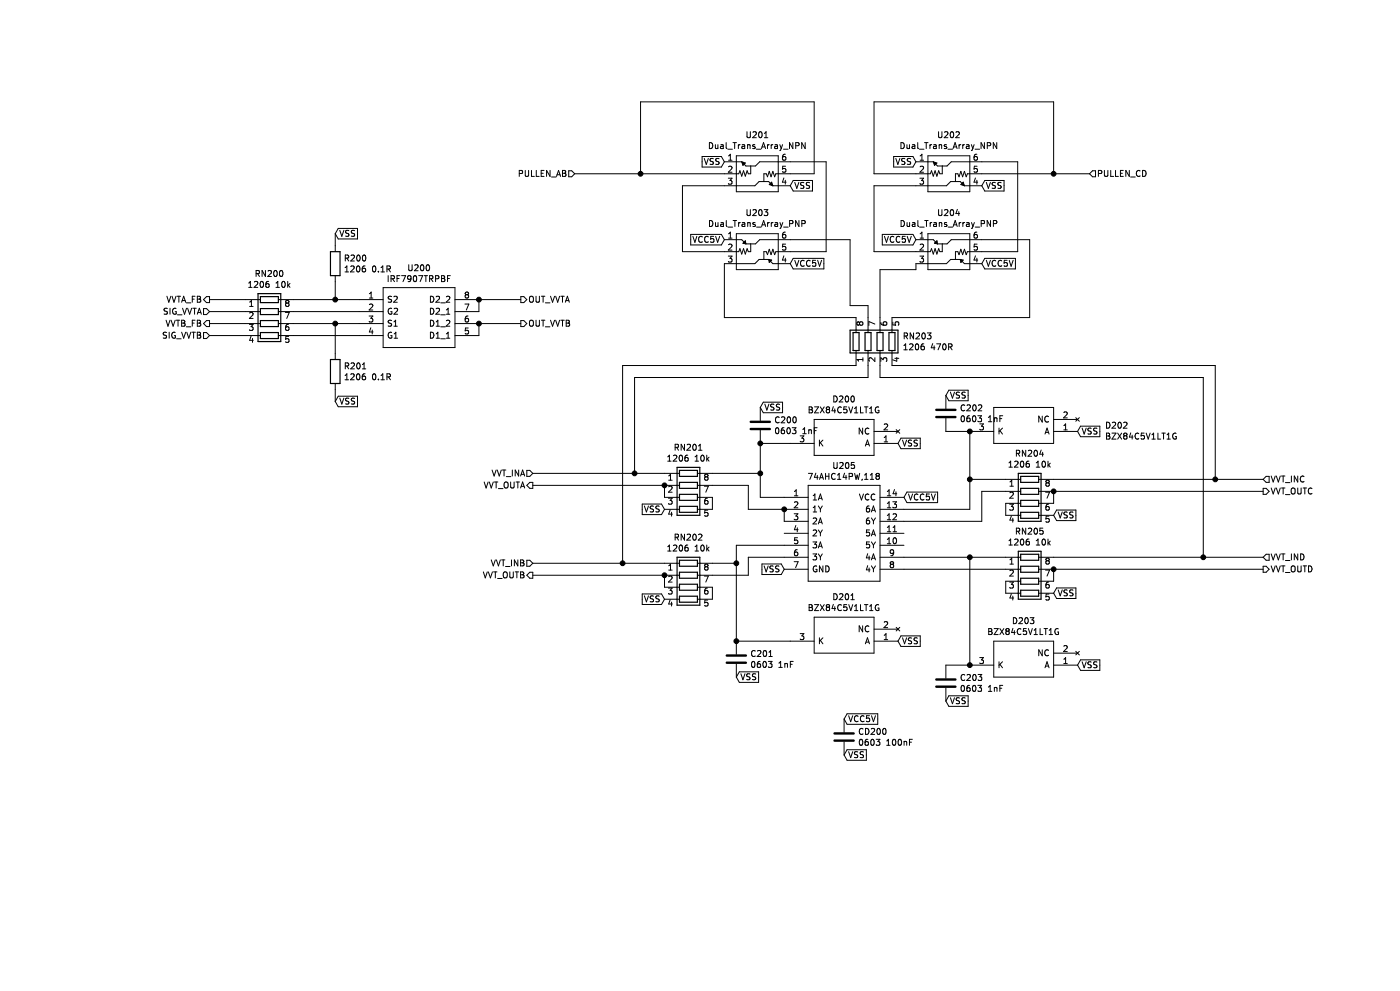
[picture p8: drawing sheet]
EESchema Schematic File Version 4
EELAYER 30 0
EELAYER END
$Descr A4 11693 8268
encoding utf-8
Sheet 8 9
Title ""
Date ""
Rev ""
Comp ""
Comment1 ""
Comment2 ""
Comment3 ""
Comment4 ""
$EndDescr
$Comp
L SamacSys_Parts:74AHC14PW,118 U205
U 1 1
P 6550 4150
F 0 "U205" H 7050 4415 50  0000 C CNN
F 1 "74AHC14PW,118" H 7050 4324 50  0000 C CNN
F 2 "Samacsys:SOP65P640X110-14N" H 7400 4250 50  0001 L CNN
F 3 "https://componentsearchengine.com/Datasheets/1/74AHC14PW,118.pdf" H 7400 4150 50  0001 L CNN
F 4 "74AHC(T)14 - Hex inverting Schmitt trigger@en-us" H 7400 4050 50  0001 L CNN "Description"
F 5 "1.1" H 7400 3950 50  0001 L CNN "Height"
F 6 "771-74AHC14PW-T" H 7400 3850 50  0001 L CNN "Mouser Part Number"
F 7 "https://www.mouser.com/Search/Refine.aspx?Keyword=771-74AHC14PW-T" H 7400 3750 50  0001 L CNN "Mouser Price/Stock"
F 8 "Nexperia" H 7400 3650 50  0001 L CNN "Manufacturer_Name"
F 9 "74AHC14PW,118" H 7400 3550 50  0001 L CNN "Manufacturer_Part_Number"
	1    6550 4150
	1    0    0    -1  
$EndComp
Text GLabel 6550 4750 0    50   Input ~ 0
VSS
Text GLabel 7550 4150 2    50   Input ~ 0
VCC5V
$Comp
L Rabbit~ECU~Schematic~Symbols:Dual_Trans_Array_NPN U201
U 1 1
P 6150 1600
F 0 "U201" H 6325 2075 50  0000 C CNN
F 1 "Dual_Trans_Array_NPN" H 6325 1984 50  0000 C CNN
F 2 "Sparkdog PF-DI V2:SOT-363-6" H 6150 1600 50  0001 C CNN
F 3 "" H 6150 1600 50  0001 C CNN
	1    6150 1600
	1    0    0    -1  
$EndComp
$Comp
L Rabbit~ECU~Schematic~Symbols:Dual_Trans_Array_NPN U202
U 1 1
P 7750 1600
F 0 "U202" H 7925 2075 50  0000 C CNN
F 1 "Dual_Trans_Array_NPN" H 7925 1984 50  0000 C CNN
F 2 "Sparkdog PF-DI V2:SOT-363-6" H 7750 1600 50  0001 C CNN
F 3 "" H 7750 1600 50  0001 C CNN
	1    7750 1600
	1    0    0    -1  
$EndComp
$Comp
L Device:R_Pack04 RN201
U 1 1
P 5750 4150
F 0 "RN201" V 5333 4150 50  0000 C CNN
F 1 "1206 10k" V 5424 4150 50  0000 C CNN
F 2 "Samacsys:742C083103JP" V 6025 4150 50  0001 C CNN
F 3 "~" H 5750 4150 50  0001 C CNN
	1    5750 4150
	0    1    1    0   
$EndComp
$Comp
L Device:R_Pack04 RN202
U 1 1
P 5750 4900
F 0 "RN202" V 5333 4900 50  0000 C CNN
F 1 "1206 10k" V 5424 4900 50  0000 C CNN
F 2 "Samacsys:742C083103JP" V 6025 4900 50  0001 C CNN
F 3 "~" H 5750 4900 50  0001 C CNN
	1    5750 4900
	0    1    1    0   
$EndComp
$Comp
L Device:R_Pack04 RN205
U 1 1
P 8600 4850
F 0 "RN205" V 8183 4850 50  0000 C CNN
F 1 "1206 10k" V 8274 4850 50  0000 C CNN
F 2 "Samacsys:742C083103JP" V 8875 4850 50  0001 C CNN
F 3 "~" H 8600 4850 50  0001 C CNN
	1    8600 4850
	0    1    1    0   
$EndComp
$Comp
L Device:R_Pack04 RN204
U 1 1
P 8600 4200
F 0 "RN204" V 8183 4200 50  0000 C CNN
F 1 "1206 10k" V 8274 4200 50  0000 C CNN
F 2 "Samacsys:742C083103JP" V 8875 4200 50  0001 C CNN
F 3 "~" H 8600 4200 50  0001 C CNN
	1    8600 4200
	0    1    1    0   
$EndComp
Wire Wire Line
	6550 4150 6350 4150
Wire Wire Line
	6350 4150 6350 3950
Wire Wire Line
	6350 3950 5950 3950
Wire Wire Line
	5550 3950 5300 3950
Wire Wire Line
	6550 4250 6250 4250
Wire Wire Line
	6250 4250 6250 4050
Wire Wire Line
	6250 4050 5950 4050
Wire Wire Line
	5950 4150 5950 4250
Wire Wire Line
	5950 4900 5950 5000
Wire Wire Line
	5950 4800 6250 4800
Wire Wire Line
	6250 4800 6250 4650
Wire Wire Line
	6250 4650 6550 4650
Wire Wire Line
	5950 4700 6150 4700
Wire Wire Line
	6150 4550 6550 4550
Wire Wire Line
	6150 4550 6150 4700
Wire Wire Line
	5550 4700 5200 4700
Wire Wire Line
	5550 4050 5550 4150
Wire Wire Line
	5550 4800 5550 4900
Wire Wire Line
	5550 4800 4450 4800
Connection ~ 5550 4800
Wire Wire Line
	5550 4050 4450 4050
Connection ~ 5550 4050
Text GLabel 5550 4250 0    50   Input ~ 0
VSS
Text GLabel 5550 5000 0    50   Input ~ 0
VSS
Text HLabel 4450 3950 0    50   Input ~ 0
VVT_INA
Text HLabel 4450 4050 0    50   Output ~ 0
VVT_OUTA
Text HLabel 4450 4700 0    50   Input ~ 0
VVT_INB
Text HLabel 4450 4800 0    50   Output ~ 0
VVT_OUTB
Wire Wire Line
	6550 4350 6550 4250
Connection ~ 6550 4250
Wire Wire Line
	8100 4250 8100 4000
Wire Wire Line
	7550 4250 8100 4250
Wire Wire Line
	8100 4000 8400 4000
Wire Wire Line
	7550 4350 8200 4350
Wire Wire Line
	8200 4350 8200 4100
Wire Wire Line
	8200 4100 8400 4100
Wire Wire Line
	8800 4100 10550 4100
Wire Wire Line
	8800 4000 10150 4000
Wire Wire Line
	8800 4100 8800 4200
Connection ~ 8800 4100
Wire Wire Line
	8400 4200 8400 4300
Wire Wire Line
	8800 4750 8800 4850
Wire Wire Line
	8400 4850 8400 4950
Text GLabel 8800 4950 2    50   Input ~ 0
VSS
Text GLabel 8800 4300 2    50   Input ~ 0
VSS
Wire Wire Line
	8800 4650 10050 4650
Wire Wire Line
	8400 4650 8100 4650
Wire Wire Line
	7550 4750 8400 4750
Wire Wire Line
	8800 4750 10550 4750
Connection ~ 8800 4750
$Comp
L SamacSys_Parts:BZX84C5V1LT1G D200
U 1 1
P 7500 3700
F 0 "D200" H 7950 3335 50  0000 C CNN
F 1 "BZX84C5V1LT1G" H 7950 3426 50  0000 C CNN
F 2 "Samacsys:SOT96P237X111-3N" H 8250 3800 50  0001 L CNN
F 3 "http://www.onsemi.com/pub/Collateral/BZX84C2V4LT1-D.PDF" H 8250 3700 50  0001 L CNN
F 4 "250 mW 5.1 V +/-5% Zener Diode Voltage Regulator" H 8250 3600 50  0001 L CNN "Description"
F 5 "1.11" H 8250 3500 50  0001 L CNN "Height"
F 6 "863-BZX84C5V1LT1G" H 8250 3400 50  0001 L CNN "Mouser Part Number"
F 7 "https://www.mouser.co.uk/ProductDetail/ON-Semiconductor/BZX84C5V1LT1G?qs=vNc2DXHODiJkjScJCg4pBQ%3D%3D" H 8250 3300 50  0001 L CNN "Mouser Price/Stock"
F 8 "ON Semiconductor" H 8250 3200 50  0001 L CNN "Manufacturer_Name"
F 9 "BZX84C5V1LT1G" H 8250 3100 50  0001 L CNN "Manufacturer_Part_Number"
	1    7500 3700
	-1   0    0    1   
$EndComp
Wire Wire Line
	6600 3700 6350 3700
Wire Wire Line
	6350 3700 6350 3950
Connection ~ 6350 3950
Text GLabel 7500 3700 2    50   Input ~ 0
VSS
$Comp
L SamacSys_Parts:BZX84C5V1LT1G D201
U 1 1
P 7500 5350
F 0 "D201" H 7950 4985 50  0000 C CNN
F 1 "BZX84C5V1LT1G" H 7950 5076 50  0000 C CNN
F 2 "Samacsys:SOT96P237X111-3N" H 8250 5450 50  0001 L CNN
F 3 "http://www.onsemi.com/pub/Collateral/BZX84C2V4LT1-D.PDF" H 8250 5350 50  0001 L CNN
F 4 "250 mW 5.1 V +/-5% Zener Diode Voltage Regulator" H 8250 5250 50  0001 L CNN "Description"
F 5 "1.11" H 8250 5150 50  0001 L CNN "Height"
F 6 "863-BZX84C5V1LT1G" H 8250 5050 50  0001 L CNN "Mouser Part Number"
F 7 "https://www.mouser.co.uk/ProductDetail/ON-Semiconductor/BZX84C5V1LT1G?qs=vNc2DXHODiJkjScJCg4pBQ%3D%3D" H 8250 4950 50  0001 L CNN "Mouser Price/Stock"
F 8 "ON Semiconductor" H 8250 4850 50  0001 L CNN "Manufacturer_Name"
F 9 "BZX84C5V1LT1G" H 8250 4750 50  0001 L CNN "Manufacturer_Part_Number"
	1    7500 5350
	-1   0    0    1   
$EndComp
$Comp
L SamacSys_Parts:BZX84C5V1LT1G D202
U 1 1
P 9000 3600
F 0 "D202" H 8772 3554 50  0000 R CNN
F 1 "BZX84C5V1LT1G" H 8772 3645 50  0000 R CNN
F 2 "Samacsys:SOT96P237X111-3N" H 9750 3700 50  0001 L CNN
F 3 "http://www.onsemi.com/pub/Collateral/BZX84C2V4LT1-D.PDF" H 9750 3600 50  0001 L CNN
F 4 "250 mW 5.1 V +/-5% Zener Diode Voltage Regulator" H 9750 3500 50  0001 L CNN "Description"
F 5 "1.11" H 9750 3400 50  0001 L CNN "Height"
F 6 "863-BZX84C5V1LT1G" H 9750 3300 50  0001 L CNN "Mouser Part Number"
F 7 "https://www.mouser.co.uk/ProductDetail/ON-Semiconductor/BZX84C5V1LT1G?qs=vNc2DXHODiJkjScJCg4pBQ%3D%3D" H 9750 3200 50  0001 L CNN "Mouser Price/Stock"
F 8 "ON Semiconductor" H 9750 3100 50  0001 L CNN "Manufacturer_Name"
F 9 "BZX84C5V1LT1G" H 9750 3000 50  0001 L CNN "Manufacturer_Part_Number"
	1    9000 3600
	-1   0    0    1   
$EndComp
$Comp
L SamacSys_Parts:BZX84C5V1LT1G D203
U 1 1
P 9000 5550
F 0 "D203" H 9450 5185 50  0000 C CNN
F 1 "BZX84C5V1LT1G" H 9450 5276 50  0000 C CNN
F 2 "Samacsys:SOT96P237X111-3N" H 9750 5650 50  0001 L CNN
F 3 "http://www.onsemi.com/pub/Collateral/BZX84C2V4LT1-D.PDF" H 9750 5550 50  0001 L CNN
F 4 "250 mW 5.1 V +/-5% Zener Diode Voltage Regulator" H 9750 5450 50  0001 L CNN "Description"
F 5 "1.11" H 9750 5350 50  0001 L CNN "Height"
F 6 "863-BZX84C5V1LT1G" H 9750 5250 50  0001 L CNN "Mouser Part Number"
F 7 "https://www.mouser.co.uk/ProductDetail/ON-Semiconductor/BZX84C5V1LT1G?qs=vNc2DXHODiJkjScJCg4pBQ%3D%3D" H 9750 5150 50  0001 L CNN "Mouser Price/Stock"
F 8 "ON Semiconductor" H 9750 5050 50  0001 L CNN "Manufacturer_Name"
F 9 "BZX84C5V1LT1G" H 9750 4950 50  0001 L CNN "Manufacturer_Part_Number"
	1    9000 5550
	-1   0    0    1   
$EndComp
Wire Wire Line
	6150 4700 6150 5350
Wire Wire Line
	6150 5350 6600 5350
Connection ~ 6150 4700
Wire Wire Line
	8100 4000 8100 3600
Connection ~ 8100 4000
Wire Wire Line
	8100 5550 8100 4650
Connection ~ 8100 4650
Wire Wire Line
	8100 4650 7550 4650
Text GLabel 9000 5550 2    50   Input ~ 0
VSS
Text GLabel 9000 3600 2    50   Input ~ 0
VSS
Text GLabel 7500 5350 2    50   Input ~ 0
VSS
Text HLabel 10550 4000 2    50   Input ~ 0
VVT_INC
Text HLabel 10550 4100 2    50   Output ~ 0
VVT_OUTC
Text HLabel 10550 4650 2    50   Input ~ 0
VVT_IND
Text HLabel 10550 4750 2    50   Output ~ 0
VVT_OUTD
$Comp
L Device:C C200
U 1 1
P 6350 3550
F 0 "C200" H 6465 3596 50  0000 L CNN
F 1 "0603 1nF" H 6465 3505 50  0000 L CNN
F 2 "Samacsys:RESC1608X55N" H 6388 3400 50  0001 C CNN
F 3 "~" H 6350 3550 50  0001 C CNN
	1    6350 3550
	1    0    0    -1  
$EndComp
Connection ~ 6350 3700
$Comp
L Device:C C202
U 1 1
P 7900 3450
F 0 "C202" H 8015 3496 50  0000 L CNN
F 1 "0603 1nF" H 8015 3405 50  0000 L CNN
F 2 "Samacsys:RESC1608X55N" H 7938 3300 50  0001 C CNN
F 3 "~" H 7900 3450 50  0001 C CNN
	1    7900 3450
	1    0    0    -1  
$EndComp
$Comp
L Device:C C203
U 1 1
P 7900 5700
F 0 "C203" H 8015 5746 50  0000 L CNN
F 1 "0603 1nF" H 8015 5655 50  0000 L CNN
F 2 "Samacsys:RESC1608X55N" H 7938 5550 50  0001 C CNN
F 3 "~" H 7900 5700 50  0001 C CNN
	1    7900 5700
	1    0    0    -1  
$EndComp
$Comp
L Device:C C201
U 1 1
P 6150 5500
F 0 "C201" H 6265 5546 50  0000 L CNN
F 1 "0603 1nF" H 6265 5455 50  0000 L CNN
F 2 "Samacsys:RESC1608X55N" H 6188 5350 50  0001 C CNN
F 3 "~" H 6150 5500 50  0001 C CNN
	1    6150 5500
	1    0    0    -1  
$EndComp
Connection ~ 6150 5350
Wire Wire Line
	8100 3600 7900 3600
Connection ~ 8100 3600
Wire Wire Line
	7900 5550 8100 5550
Connection ~ 8100 5550
Text GLabel 7900 5850 2    50   Input ~ 0
VSS
Text GLabel 7900 3300 2    50   Input ~ 0
VSS
Text GLabel 6350 3400 2    50   Input ~ 0
VSS
Text GLabel 6150 5650 2    50   Input ~ 0
VSS
$Comp
L Device:C CD200
U 1 1
P 7050 6150
F 0 "CD200" H 7165 6196 50  0000 L CNN
F 1 "0603 100nF" H 7165 6105 50  0000 L CNN
F 2 "Samacsys:RESC1608X55N" H 7088 6000 50  0001 C CNN
F 3 "~" H 7050 6150 50  0001 C CNN
	1    7050 6150
	1    0    0    -1  
$EndComp
Text GLabel 7050 6000 2    50   Input ~ 0
VCC5V
Text GLabel 7050 6300 2    50   Input ~ 0
VSS
$Comp
L Rabbit~ECU~Schematic~Symbols:Dual_Trans_Array_PNP U203
U 1 1
P 6150 2250
F 0 "U203" H 6325 2725 50  0000 C CNN
F 1 "Dual_Trans_Array_PNP" H 6325 2634 50  0000 C CNN
F 2 "Sparkdog PF-DI V2:SOT-363-6" H 6150 2250 50  0001 C CNN
F 3 "" H 6150 2250 50  0001 C CNN
	1    6150 2250
	1    0    0    -1  
$EndComp
$Comp
L Rabbit~ECU~Schematic~Symbols:Dual_Trans_Array_PNP U204
U 1 1
P 7750 2250
F 0 "U204" H 7925 2725 50  0000 C CNN
F 1 "Dual_Trans_Array_PNP" H 7925 2634 50  0000 C CNN
F 2 "Sparkdog PF-DI V2:SOT-363-6" H 7750 2250 50  0001 C CNN
F 3 "" H 7750 2250 50  0001 C CNN
	1    7750 2250
	1    0    0    -1  
$EndComp
Text GLabel 6050 1350 0    50   Input ~ 0
VSS
Text GLabel 7650 1350 0    50   Input ~ 0
VSS
Text GLabel 8200 1550 2    50   Input ~ 0
VSS
Text GLabel 6600 1550 2    50   Input ~ 0
VSS
Text GLabel 6600 2200 2    50   Input ~ 0
VCC5V
Text GLabel 8200 2200 2    50   Input ~ 0
VCC5V
Text GLabel 7650 2000 0    50   Input ~ 0
VCC5V
Text GLabel 6050 2000 0    50   Input ~ 0
VCC5V
Wire Wire Line
	6600 2100 6900 2100
Wire Wire Line
	6900 2100 6900 1350
Wire Wire Line
	6900 1350 6600 1350
Wire Wire Line
	8200 2100 8500 2100
Wire Wire Line
	8500 2100 8500 1350
Wire Wire Line
	8500 1350 8200 1350
Wire Wire Line
	7650 2100 7300 2100
Wire Wire Line
	7300 2100 7300 1550
Wire Wire Line
	7300 1550 7650 1550
Wire Wire Line
	6050 2100 5700 2100
Wire Wire Line
	5700 2100 5700 1550
Wire Wire Line
	5700 1550 6050 1550
Wire Wire Line
	6050 1450 5350 1450
Wire Wire Line
	6800 1450 6800 850 
Wire Wire Line
	6800 850  5350 850 
Wire Wire Line
	5350 850  5350 1450
Connection ~ 5350 1450
Wire Wire Line
	5350 1450 4800 1450
Wire Wire Line
	7650 1450 7300 1450
Wire Wire Line
	7300 1450 7300 850 
Wire Wire Line
	7300 850  8800 850 
Wire Wire Line
	8800 850  8800 1450
Wire Wire Line
	8800 1450 8200 1450
Wire Wire Line
	8800 1450 9100 1450
Connection ~ 8800 1450
Text HLabel 9100 1450 2    50   Input ~ 0
PULLEN_CD
Text HLabel 4800 1450 0    50   Input ~ 0
PULLEN_AB
$Comp
L Device:R_Pack04 RN203
U 1 1
P 7350 2850
F 0 "RN203" H 7538 2896 50  0000 L CNN
F 1 "1206 470R" H 7538 2805 50  0000 L CNN
F 2 "Samacsys:742C083103JP" V 7625 2850 50  0001 C CNN
F 3 "~" H 7350 2850 50  0001 C CNN
	1    7350 2850
	1    0    0    -1  
$EndComp
Wire Wire Line
	8200 2000 8600 2000
Wire Wire Line
	8600 2000 8600 2650
Wire Wire Line
	8600 2650 7450 2650
Wire Wire Line
	6050 2200 6050 2650
Wire Wire Line
	6050 2650 7150 2650
Wire Wire Line
	6600 2000 7100 2000
Wire Wire Line
	7100 2000 7100 2550
Wire Wire Line
	7100 2550 7250 2550
Wire Wire Line
	7250 2550 7250 2650
Wire Wire Line
	7350 2650 7350 2250
Wire Wire Line
	7650 2200 7650 2250
Wire Wire Line
	7350 2250 7650 2250
Wire Wire Line
	10150 3050 10150 4000
Connection ~ 10150 4000
Wire Wire Line
	10150 4000 10550 4000
Wire Wire Line
	10050 3150 7350 3150
Wire Wire Line
	7350 3150 7350 3050
Wire Wire Line
	7450 3050 10150 3050
Wire Wire Line
	7250 3050 7250 3150
Wire Wire Line
	7250 3150 5300 3150
Wire Wire Line
	5300 3150 5300 3950
Connection ~ 5300 3950
Wire Wire Line
	5300 3950 4450 3950
Wire Wire Line
	7150 3050 5200 3050
Wire Wire Line
	5200 3050 5200 4700
Connection ~ 5200 4700
Wire Wire Line
	5200 4700 4450 4700
Wire Wire Line
	6600 1450 6800 1450
$Comp
L SamacSys_Parts:IRF7907TRPBF U200
U 1 1
P 3000 2500
F 0 "U200" H 3500 2765 50  0000 C CNN
F 1 "IRF7907TRPBF" H 3500 2674 50  0000 C CNN
F 2 "Samacsys:SOIC127P600X175-8N" H 3850 2600 50  0001 L CNN
F 3 "https://www.infineon.com/dgdl/irf7907pbf.pdf?fileId=5546d462533600a40153560c992e1d39" H 3850 2500 50  0001 L CNN
F 4 "IRF7907TRPBF Dual N-Channel MOSFET, 9.1 A, 11 A, 30 V HEXFET, 8-Pin SOIC Infineon" H 3850 2400 50  0001 L CNN "Description"
F 5 "1.75" H 3850 2300 50  0001 L CNN "Height"
F 6 "942-IRF7907TRPBF" H 3850 2200 50  0001 L CNN "Mouser Part Number"
F 7 "https://www.mouser.co.uk/ProductDetail/Infineon-IR/IRF7907TRPBF?qs=9%252BKlkBgLFf3IAWSO7x9zgA%3D%3D" H 3850 2100 50  0001 L CNN "Mouser Price/Stock"
F 8 "Infineon" H 3850 2000 50  0001 L CNN "Manufacturer_Name"
F 9 "IRF7907TRPBF" H 3850 1900 50  0001 L CNN "Manufacturer_Part_Number"
	1    3000 2500
	1    0    0    -1  
$EndComp
Wire Wire Line
	4000 2600 4000 2500
Wire Wire Line
	4000 2500 4350 2500
Connection ~ 4000 2500
Wire Wire Line
	4000 2800 4000 2700
Wire Wire Line
	4000 2700 4350 2700
Connection ~ 4000 2700
Text HLabel 4350 2500 2    50   Output ~ 0
OUT_VVTA
Text HLabel 4350 2700 2    50   Output ~ 0
OUT_VVTB
$Comp
L Device:R_Pack04 RN200
U 1 1
P 2250 2700
F 0 "RN200" V 1833 2700 50  0000 C CNN
F 1 "1206 10k" V 1924 2700 50  0000 C CNN
F 2 "Samacsys:742C083103JP" V 2525 2700 50  0001 C CNN
F 3 "~" H 2250 2700 50  0001 C CNN
	1    2250 2700
	0    1    1    0   
$EndComp
Wire Wire Line
	2450 2500 2800 2500
Wire Wire Line
	3000 2600 2450 2600
Wire Wire Line
	2450 2700 2800 2700
Wire Wire Line
	3000 2800 2450 2800
Wire Wire Line
	2050 2500 1750 2500
Wire Wire Line
	1750 2600 2050 2600
Wire Wire Line
	1750 2700 2050 2700
Wire Wire Line
	2050 2800 1750 2800
$Comp
L Device:R R200
U 1 1
P 2800 2200
F 0 "R200" H 2870 2246 50  0000 L CNN
F 1 "1206 0.1R" H 2870 2155 50  0000 L CNN
F 2 "Samacsys:RESC3216X60N" V 2730 2200 50  0001 C CNN
F 3 "~" H 2800 2200 50  0001 C CNN
	1    2800 2200
	1    0    0    -1  
$EndComp
$Comp
L Device:R R201
U 1 1
P 2800 3100
F 0 "R201" H 2870 3146 50  0000 L CNN
F 1 "1206 0.1R" H 2870 3055 50  0000 L CNN
F 2 "Samacsys:RESC3216X60N" V 2730 3100 50  0001 C CNN
F 3 "~" H 2800 3100 50  0001 C CNN
	1    2800 3100
	1    0    0    -1  
$EndComp
Wire Wire Line
	2800 2350 2800 2500
Connection ~ 2800 2500
Wire Wire Line
	2800 2500 3000 2500
Wire Wire Line
	2800 2700 2800 2950
Connection ~ 2800 2700
Wire Wire Line
	2800 2700 3000 2700
Text GLabel 2800 1950 2    50   Input ~ 0
VSS
Text GLabel 2800 3350 2    50   Input ~ 0
VSS
Wire Wire Line
	2800 1950 2800 2050
Wire Wire Line
	2800 3250 2800 3350
Text HLabel 1750 2600 0    50   Input ~ 0
SIG_VVTA
Text HLabel 1750 2800 0    50   Input ~ 0
SIG_VVTB
Text HLabel 1750 2500 0    50   Output ~ 0
VVTA_FB
Text HLabel 1750 2700 0    50   Output ~ 0
VVTB_FB
Wire Wire Line
	10050 3150 10050 4650
Connection ~ 10050 4650
Wire Wire Line
	10050 4650 10550 4650
$EndSCHEMATC
